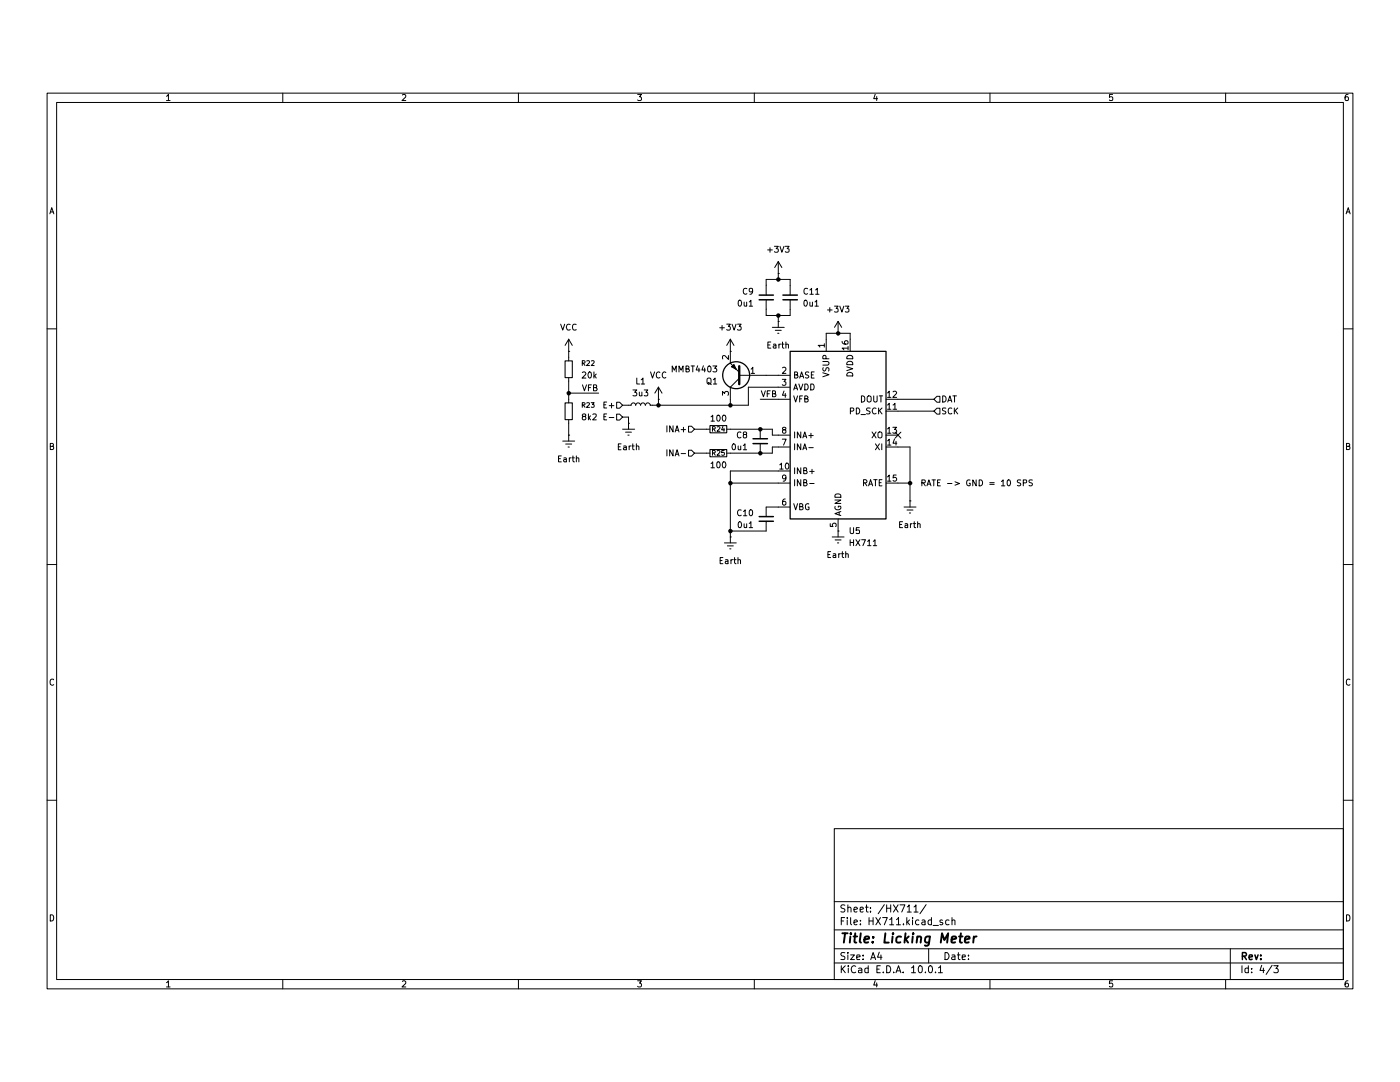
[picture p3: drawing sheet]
(kicad_sch
 (version 20260306)
 (generator "eeschema")
 (generator_version "10.0")
 (paper "A4")
 (title_block
  (title "Licking Meter"))
 (lib_symbols
  (symbol "Analog_ADC:HX711" (exclude_from_sim no) (in_bom yes) (on_board yes)
   (in_pos_files yes)
   (duplicate_pin_numbers_are_jumpers no)
   (property "Reference" "U" (at 5.08 21.59 0) (show_name no) (do_not_autoplace no) (effects (font (size 1.27 1.27))))
   (property "Value" "HX711" (at 7.62 19.05 0) (show_name no) (do_not_autoplace no) (effects (font (size 1.27 1.27))))
   (property "Footprint" "Package_SO:SOIC-16_3.9x9.9mm_P1.27mm" (at 3.81 1.27 0) (show_name no) (do_not_autoplace no) (hide yes) (effects (font (size 1.27 1.27))))
   (property "Datasheet" "https://web.archive.org/web/20220615044707/https://akizukidenshi.com/download/ds/avia/hx711.pdf" (at 3.81 -1.27 0) (show_name no) (do_not_autoplace no) (hide yes) (effects (font (size 1.27 1.27))))
   (property "Description" "24-bit Analog-to-Digital Converter (ADC) for Weight Scales, SOIC-16 (SOP-16)" (at 0 0 0) (show_name no) (do_not_autoplace no) (hide yes) (effects (font (size 1.27 1.27))))
   (symbol "HX711_0_1"
    (rectangle (start -10.16 17.78) (end 10.16 -17.78) (stroke (width 0.254) (type default)) (fill (type background))))
   (symbol "HX711_1_1"
    (pin power_in line (at -2.54 20.32 270) (length 2.54) (name "VSUP" (effects (font (size 1.27 1.27)))) (number "1" (effects (font (size 1.27 1.27)))))
    (pin passive line (at -12.7 12.7 0) (length 2.54) (name "BASE" (effects (font (size 1.27 1.27)))) (number "2" (effects (font (size 1.27 1.27)))))
    (pin power_in line (at -12.7 10.16 0) (length 2.54) (name "AVDD" (effects (font (size 1.27 1.27)))) (number "3" (effects (font (size 1.27 1.27)))))
    (pin input line (at -12.7 7.62 0) (length 2.54) (name "VFB" (effects (font (size 1.27 1.27)))) (number "4" (effects (font (size 1.27 1.27)))))
    (pin power_in line (at 0 -20.32 90) (length 2.54) (name "AGND" (effects (font (size 1.27 1.27)))) (number "5" (effects (font (size 1.27 1.27)))))
    (pin passive line (at -12.7 -15.24 0) (length 2.54) (name "VBG" (effects (font (size 1.27 1.27)))) (number "6" (effects (font (size 1.27 1.27)))))
    (pin input line (at -12.7 -2.54 0) (length 2.54) (name "INA-" (effects (font (size 1.27 1.27)))) (number "7" (effects (font (size 1.27 1.27)))))
    (pin input line (at -12.7 0 0) (length 2.54) (name "INA+" (effects (font (size 1.27 1.27)))) (number "8" (effects (font (size 1.27 1.27)))))
    (pin input line (at -12.7 -10.16 0) (length 2.54) (name "INB-" (effects (font (size 1.27 1.27)))) (number "9" (effects (font (size 1.27 1.27)))))
    (pin input line (at -12.7 -7.62 0) (length 2.54) (name "INB+" (effects (font (size 1.27 1.27)))) (number "10" (effects (font (size 1.27 1.27)))))
    (pin input line (at 12.7 5.08 180) (length 2.54) (name "PD_SCK" (effects (font (size 1.27 1.27)))) (number "11" (effects (font (size 1.27 1.27)))))
    (pin output line (at 12.7 7.62 180) (length 2.54) (name "DOUT" (effects (font (size 1.27 1.27)))) (number "12" (effects (font (size 1.27 1.27)))))
    (pin passive line (at 12.7 0 180) (length 2.54) (name "XO" (effects (font (size 1.27 1.27)))) (number "13" (effects (font (size 1.27 1.27)))))
    (pin passive line (at 12.7 -2.54 180) (length 2.54) (name "XI" (effects (font (size 1.27 1.27)))) (number "14" (effects (font (size 1.27 1.27)))))
    (pin input line (at 12.7 -10.16 180) (length 2.54) (name "RATE" (effects (font (size 1.27 1.27)))) (number "15" (effects (font (size 1.27 1.27)))))
    (pin power_in line (at 2.54 20.32 270) (length 2.54) (name "DVDD" (effects (font (size 1.27 1.27)))) (number "16" (effects (font (size 1.27 1.27))))))
   (embedded_fonts no))
  (symbol "Device:C_Small"
   (pin_numbers (hide yes))
   (pin_names
    (offset 0.254) (hide yes)) (exclude_from_sim no) (in_bom yes) (on_board yes)
   (in_pos_files yes)
   (duplicate_pin_numbers_are_jumpers no)
   (property "Reference" "C" (at 0.254 1.778 0) (show_name no) (do_not_autoplace no) (effects (font (size 1.27 1.27)) (justify left)))
   (property "Value" "C_Small" (at 0.254 -2.032 0) (show_name no) (do_not_autoplace no) (effects (font (size 1.27 1.27)) (justify left)))
   (property "Footprint" "" (at 0 0 0) (show_name no) (do_not_autoplace no) (hide yes) (effects (font (size 1.27 1.27))))
   (property "Datasheet" "" (at 0 0 0) (show_name no) (do_not_autoplace no) (hide yes) (effects (font (size 1.27 1.27))))
   (property "Description" "Unpolarized capacitor, small symbol" (at 0 0 0) (show_name no) (do_not_autoplace no) (hide yes) (effects (font (size 1.27 1.27))))
   (symbol "C_Small_0_1"
    (polyline (pts (xy -1.524 0.508) (xy 1.524 0.508)) (stroke (width 0.3048) (type default)) (fill (type none)))
    (polyline (pts (xy -1.524 -0.508) (xy 1.524 -0.508)) (stroke (width 0.3302) (type default)) (fill (type none))))
   (symbol "C_Small_1_1"
    (pin passive line (at 0 2.54 270) (length 2.032) (name "" (effects (font (size 1.27 1.27)))) (number "1" (effects (font (size 1.27 1.27)))))
    (pin passive line (at 0 -2.54 90) (length 2.032) (name "" (effects (font (size 1.27 1.27)))) (number "2" (effects (font (size 1.27 1.27))))))
   (embedded_fonts no))
  (symbol "Device:L_Small"
   (pin_numbers (hide yes))
   (pin_names
    (offset 0.254) (hide yes)) (exclude_from_sim no) (in_bom yes) (on_board yes)
   (in_pos_files yes)
   (duplicate_pin_numbers_are_jumpers no)
   (property "Reference" "L" (at 0.762 1.016 0) (show_name no) (do_not_autoplace no) (effects (font (size 1.27 1.27)) (justify left)))
   (property "Value" "L_Small" (at 0.762 -1.016 0) (show_name no) (do_not_autoplace no) (effects (font (size 1.27 1.27)) (justify left)))
   (property "Footprint" "" (at 0 0 0) (show_name no) (do_not_autoplace no) (hide yes) (effects (font (size 1.27 1.27))))
   (property "Datasheet" "" (at 0 0 0) (show_name no) (do_not_autoplace no) (hide yes) (effects (font (size 1.27 1.27))))
   (property "Description" "Inductor, small symbol" (at 0 0 0) (show_name no) (do_not_autoplace no) (hide yes) (effects (font (size 1.27 1.27))))
   (symbol "L_Small_0_1"
    (arc (start 0 2.032) (mid 0.5058 1.524) (end 0 1.016) (stroke (width 0) (type default)) (fill (type none)))
    (arc (start 0 1.016) (mid 0.5058 0.508) (end 0 0) (stroke (width 0) (type default)) (fill (type none)))
    (arc (start 0 0) (mid 0.5058 -0.508) (end 0 -1.016) (stroke (width 0) (type default)) (fill (type none)))
    (arc (start 0 -1.016) (mid 0.5058 -1.524) (end 0 -2.032) (stroke (width 0) (type default)) (fill (type none))))
   (symbol "L_Small_1_1"
    (pin passive line (at 0 2.54 270) (length 0.508) (name "" (effects (font (size 1.27 1.27)))) (number "1" (effects (font (size 1.27 1.27)))))
    (pin passive line (at 0 -2.54 90) (length 0.508) (name "" (effects (font (size 1.27 1.27)))) (number "2" (effects (font (size 1.27 1.27))))))
   (embedded_fonts no))
  (symbol "Device:R_Small"
   (pin_numbers (hide yes))
   (pin_names
    (offset 0.254) (hide yes)) (exclude_from_sim no) (in_bom yes) (on_board yes)
   (in_pos_files yes)
   (duplicate_pin_numbers_are_jumpers no)
   (property "Reference" "R" (at 0 0 90) (show_name no) (do_not_autoplace no) (effects (font (size 1.016 1.016))))
   (property "Value" "R_Small" (at 1.778 0 90) (show_name no) (do_not_autoplace no) (effects (font (size 1.27 1.27))))
   (property "Footprint" "" (at 0 0 0) (show_name no) (do_not_autoplace no) (hide yes) (effects (font (size 1.27 1.27))))
   (property "Datasheet" "" (at 0 0 0) (show_name no) (do_not_autoplace no) (hide yes) (effects (font (size 1.27 1.27))))
   (property "Description" "Resistor, small symbol" (at 0 0 0) (show_name no) (do_not_autoplace no) (hide yes) (effects (font (size 1.27 1.27))))
   (symbol "R_Small_0_1"
    (rectangle (start -0.762 1.778) (end 0.762 -1.778) (stroke (width 0.2032) (type default)) (fill (type none))))
   (symbol "R_Small_1_1"
    (pin passive line (at 0 2.54 270) (length 0.762) (name "" (effects (font (size 1.27 1.27)))) (number "1" (effects (font (size 1.27 1.27)))))
    (pin passive line (at 0 -2.54 90) (length 0.762) (name "" (effects (font (size 1.27 1.27)))) (number "2" (effects (font (size 1.27 1.27))))))
   (embedded_fonts no))
  (symbol "PCM_Transistor_BJT_AKL:MMBT4403"
   (pin_names (hide yes)) (exclude_from_sim no) (in_bom yes) (on_board yes)
   (in_pos_files yes)
   (duplicate_pin_numbers_are_jumpers no)
   (property "Reference" "Q" (at 5.08 1.27 0) (show_name no) (do_not_autoplace no) (effects (font (size 1.27 1.27)) (justify left)))
   (property "Value" "MMBT4403" (at 5.08 -1.27 0) (show_name no) (do_not_autoplace no) (effects (font (size 1.27 1.27)) (justify left)))
   (property "Footprint" "PCM_Package_TO_SOT_SMD_AKL:SOT-23" (at 5.08 2.54 0) (show_name no) (do_not_autoplace no) (hide yes) (effects (font (size 1.27 1.27))))
   (property "Datasheet" "https://www.tme.eu/Document/03523ec6e5ef627998b359bdc6458b66/2N4403.pdf" (at 0 0 0) (show_name no) (do_not_autoplace no) (hide yes) (effects (font (size 1.27 1.27))))
   (property "Description" "PNP SOT-23 transistor, 40V, 600mA, 350mW, Alternate KiCAD Library" (at 0 0 0) (show_name no) (do_not_autoplace no) (hide yes) (effects (font (size 1.27 1.27))))
   (symbol "MMBT4403_0_1"
    (polyline (pts (xy 0.635 0.635) (xy 2.54 2.54) (xy 2.54 2.54)) (stroke (width 0) (type default)) (fill (type none)))
    (polyline (pts (xy 0.635 -0.635) (xy 2.54 -2.54)) (stroke (width 0) (type default)) (fill (type none)))
    (polyline (pts (xy 0.635 -1.905) (xy 0.635 1.905) (xy 0.635 1.905)) (stroke (width 0.508) (type default)) (fill (type none)))
    (circle (center 1.27 0) (radius 2.8194) (stroke (width 0.254) (type default)) (fill (type background)))
    (polyline (pts (xy 2.286 1.778) (xy 1.778 2.286) (xy 1.27 1.27) (xy 2.286 1.778) (xy 2.286 1.778)) (stroke (width 0) (type default)) (fill (type outline))))
   (symbol "MMBT4403_1_1"
    (pin input line (at -5.08 0 0) (length 5.715) (name "B" (effects (font (size 1.27 1.27)))) (number "1" (effects (font (size 1.27 1.27)))))
    (pin passive line (at 2.54 5.08 270) (length 2.54) (name "E" (effects (font (size 1.27 1.27)))) (number "2" (effects (font (size 1.27 1.27)))))
    (pin passive line (at 2.54 -5.08 90) (length 2.54) (name "C" (effects (font (size 1.27 1.27)))) (number "3" (effects (font (size 1.27 1.27))))))
   (embedded_fonts no))
  (symbol "power:+3V3"
   (power global)
   (pin_numbers (hide yes))
   (pin_names
    (offset 0) (hide yes)) (exclude_from_sim no) (in_bom yes) (on_board yes)
   (in_pos_files yes)
   (duplicate_pin_numbers_are_jumpers no)
   (property "Reference" "#PWR" (at 0 -3.81 0) (show_name no) (do_not_autoplace no) (hide yes) (effects (font (size 1.27 1.27))))
   (property "Value" "+3V3" (at 0 3.556 0) (show_name no) (do_not_autoplace no) (effects (font (size 1.27 1.27))))
   (property "Footprint" "" (at 0 0 0) (show_name no) (do_not_autoplace no) (hide yes) (effects (font (size 1.27 1.27))))
   (property "Datasheet" "" (at 0 0 0) (show_name no) (do_not_autoplace no) (hide yes) (effects (font (size 1.27 1.27))))
   (property "Description" "Power symbol creates a global label with name \"+3V3\"" (at 0 0 0) (show_name no) (do_not_autoplace no) (hide yes) (effects (font (size 1.27 1.27))))
   (symbol "+3V3_0_1"
    (polyline (pts (xy -0.762 1.27) (xy 0 2.54)) (stroke (width 0) (type default)) (fill (type none)))
    (polyline (pts (xy 0 2.54) (xy 0.762 1.27)) (stroke (width 0) (type default)) (fill (type none)))
    (polyline (pts (xy 0 0) (xy 0 2.54)) (stroke (width 0) (type default)) (fill (type none))))
   (symbol "+3V3_1_1"
    (pin power_in line (at 0 0 90) (length 0) (name "" (effects (font (size 1.27 1.27)))) (number "1" (effects (font (size 1.27 1.27))))))
   (embedded_fonts no))
  (symbol "power:Earth"
   (power global)
   (pin_numbers (hide yes))
   (pin_names
    (offset 0) (hide yes)) (exclude_from_sim no) (in_bom yes) (on_board yes)
   (in_pos_files yes)
   (duplicate_pin_numbers_are_jumpers no)
   (property "Reference" "#PWR" (at 0 -6.35 0) (show_name no) (do_not_autoplace no) (hide yes) (effects (font (size 1.27 1.27))))
   (property "Value" "Earth" (at 0 -3.81 0) (show_name no) (do_not_autoplace no) (effects (font (size 1.27 1.27))))
   (property "Footprint" "" (at 0 0 0) (show_name no) (do_not_autoplace no) (hide yes) (effects (font (size 1.27 1.27))))
   (property "Datasheet" "" (at 0 0 0) (show_name no) (do_not_autoplace no) (hide yes) (effects (font (size 1.27 1.27))))
   (property "Description" "Power symbol creates a global label with name \"Earth\"" (at 0 0 0) (show_name no) (do_not_autoplace no) (hide yes) (effects (font (size 1.27 1.27))))
   (symbol "Earth_0_1"
    (polyline (pts (xy -0.635 -1.905) (xy 0.635 -1.905)) (stroke (width 0) (type default)) (fill (type none)))
    (polyline (pts (xy -0.127 -2.54) (xy 0.127 -2.54)) (stroke (width 0) (type default)) (fill (type none)))
    (polyline (pts (xy 0 -1.27) (xy 0 0)) (stroke (width 0) (type default)) (fill (type none)))
    (polyline (pts (xy 1.27 -1.27) (xy -1.27 -1.27)) (stroke (width 0) (type default)) (fill (type none))))
   (symbol "Earth_1_1"
    (pin power_in line (at 0 0 270) (length 0) (name "" (effects (font (size 1.27 1.27)))) (number "1" (effects (font (size 1.27 1.27))))))
   (embedded_fonts no)))
 (text "RATE -> GND = 10 SPS"
  (exclude_from_sim no)
  (at 207.264 92.964 0)
  (effects (font (size 1.27 1.27))))
 (junction
  (at 139.7 76.2)
  (diameter 0)
  (color 0 0 0 0))
 (junction
  (at 120.65 73.66)
  (diameter 0)
  (color 0 0 0 0))
 (junction
  (at 161.29 86.36)
  (diameter 0)
  (color 0 0 0 0))
 (junction
  (at 193.04 92.71)
  (diameter 0)
  (color 0 0 0 0))
 (junction
  (at 165.1 49.53)
  (diameter 0)
  (color 0 0 0 0))
 (junction
  (at 154.94 102.87)
  (diameter 0)
  (color 0 0 0 0))
 (junction
  (at 154.94 76.2)
  (diameter 0)
  (color 0 0 0 0))
 (junction
  (at 177.8 60.96)
  (diameter 0)
  (color 0 0 0 0))
 (junction
  (at 165.1 57.15)
  (diameter 0)
  (color 0 0 0 0))
 (junction
  (at 154.94 92.71)
  (diameter 0)
  (color 0 0 0 0))
 (junction
  (at 161.29 81.28)
  (diameter 0)
  (color 0 0 0 0))
 (no_connect
  (at 190.5 82.55))
 (wire
  (pts (xy 165.1 90.17) (xy 154.94 90.17))
  (stroke (width 0) (type default)))
 (wire
  (pts (xy 133.35 78.74) (xy 133.35 80.01))
  (stroke (width 0) (type default)))
 (wire
  (pts (xy 154.94 90.17) (xy 154.94 92.71))
  (stroke (width 0) (type default)))
 (wire
  (pts (xy 120.65 64.77) (xy 120.65 66.04))
  (stroke (width 0) (type default)))
 (wire
  (pts (xy 167.64 57.15) (xy 165.1 57.15))
  (stroke (width 0) (type default)))
 (wire
  (pts (xy 193.04 92.71) (xy 193.04 96.52))
  (stroke (width 0) (type default)))
 (wire
  (pts (xy 132.08 78.74) (xy 133.35 78.74))
  (stroke (width 0) (type default)))
 (wire
  (pts (xy 154.94 74.93) (xy 154.94 76.2))
  (stroke (width 0) (type default)))
 (wire
  (pts (xy 165.1 49.53) (xy 162.56 49.53))
  (stroke (width 0) (type default)))
 (wire
  (pts (xy 190.5 92.71) (xy 193.04 92.71))
  (stroke (width 0) (type default)))
 (wire
  (pts (xy 154.94 76.2) (xy 158.75 76.2))
  (stroke (width 0) (type default)))
 (wire
  (pts (xy 177.8 60.96) (xy 180.34 60.96))
  (stroke (width 0) (type default)))
 (wire
  (pts (xy 133.35 76.2) (xy 132.08 76.2))
  (stroke (width 0) (type default)))
 (wire
  (pts (xy 138.43 76.2) (xy 139.7 76.2))
  (stroke (width 0) (type default)))
 (wire
  (pts (xy 163.83 85.09) (xy 163.83 86.36))
  (stroke (width 0) (type default)))
 (wire
  (pts (xy 158.75 76.2) (xy 158.75 72.39))
  (stroke (width 0) (type default)))
 (wire
  (pts (xy 154.94 102.87) (xy 154.94 104.14))
  (stroke (width 0) (type default)))
 (wire
  (pts (xy 154.94 81.28) (xy 161.29 81.28))
  (stroke (width 0) (type default)))
 (wire
  (pts (xy 162.56 97.79) (xy 165.1 97.79))
  (stroke (width 0) (type default)))
 (wire
  (pts (xy 165.1 85.09) (xy 163.83 85.09))
  (stroke (width 0) (type default)))
 (wire
  (pts (xy 180.34 60.96) (xy 180.34 62.23))
  (stroke (width 0) (type default)))
 (wire
  (pts (xy 167.64 55.88) (xy 167.64 57.15))
  (stroke (width 0) (type default)))
 (wire
  (pts (xy 127 73.66) (xy 120.65 73.66))
  (stroke (width 0) (type default)))
 (wire
  (pts (xy 163.83 86.36) (xy 161.29 86.36))
  (stroke (width 0) (type default)))
 (wire
  (pts (xy 165.1 48.26) (xy 165.1 49.53))
  (stroke (width 0) (type default)))
 (wire
  (pts (xy 158.75 72.39) (xy 165.1 72.39))
  (stroke (width 0) (type default)))
 (wire
  (pts (xy 165.1 82.55) (xy 163.83 82.55))
  (stroke (width 0) (type default)))
 (wire
  (pts (xy 165.1 58.42) (xy 165.1 57.15))
  (stroke (width 0) (type default)))
 (wire
  (pts (xy 120.65 73.66) (xy 120.65 74.93))
  (stroke (width 0) (type default)))
 (wire
  (pts (xy 147.32 81.28) (xy 149.86 81.28))
  (stroke (width 0) (type default)))
 (wire
  (pts (xy 175.26 62.23) (xy 175.26 60.96))
  (stroke (width 0) (type default)))
 (wire
  (pts (xy 154.94 102.87) (xy 162.56 102.87))
  (stroke (width 0) (type default)))
 (wire
  (pts (xy 167.64 50.8) (xy 167.64 49.53))
  (stroke (width 0) (type default)))
 (wire
  (pts (xy 190.5 85.09) (xy 193.04 85.09))
  (stroke (width 0) (type default)))
 (wire
  (pts (xy 175.26 60.96) (xy 177.8 60.96))
  (stroke (width 0) (type default)))
 (wire
  (pts (xy 163.83 82.55) (xy 163.83 81.28))
  (stroke (width 0) (type default)))
 (wire
  (pts (xy 161.29 74.93) (xy 165.1 74.93))
  (stroke (width 0) (type default)))
 (wire
  (pts (xy 190.5 77.47) (xy 198.12 77.47))
  (stroke (width 0) (type default)))
 (wire
  (pts (xy 154.94 92.71) (xy 154.94 102.87))
  (stroke (width 0) (type default)))
 (wire
  (pts (xy 162.56 49.53) (xy 162.56 50.8))
  (stroke (width 0) (type default)))
 (wire
  (pts (xy 120.65 71.12) (xy 120.65 73.66))
  (stroke (width 0) (type default)))
 (wire
  (pts (xy 147.32 86.36) (xy 149.86 86.36))
  (stroke (width 0) (type default)))
 (wire
  (pts (xy 190.5 74.93) (xy 198.12 74.93))
  (stroke (width 0) (type default)))
 (wire
  (pts (xy 163.83 81.28) (xy 161.29 81.28))
  (stroke (width 0) (type default)))
 (wire
  (pts (xy 139.7 74.93) (xy 139.7 76.2))
  (stroke (width 0) (type default)))
 (wire
  (pts (xy 162.56 69.85) (xy 165.1 69.85))
  (stroke (width 0) (type default)))
 (wire
  (pts (xy 154.94 92.71) (xy 165.1 92.71))
  (stroke (width 0) (type default)))
 (wire
  (pts (xy 162.56 57.15) (xy 165.1 57.15))
  (stroke (width 0) (type default)))
 (wire
  (pts (xy 162.56 55.88) (xy 162.56 57.15))
  (stroke (width 0) (type default)))
 (wire
  (pts (xy 154.94 86.36) (xy 161.29 86.36))
  (stroke (width 0) (type default)))
 (wire
  (pts (xy 120.65 80.01) (xy 120.65 82.55))
  (stroke (width 0) (type default)))
 (wire
  (pts (xy 139.7 76.2) (xy 154.94 76.2))
  (stroke (width 0) (type default)))
 (wire
  (pts (xy 167.64 49.53) (xy 165.1 49.53))
  (stroke (width 0) (type default)))
 (wire
  (pts (xy 193.04 85.09) (xy 193.04 92.71))
  (stroke (width 0) (type default)))
 (label "VFB"
  (at 127 73.66 180)
  (effects (font (size 1.27 1.27)) (justify right bottom)))
 (label "VFB"
  (at 161.29 74.93 0)
  (effects (font (size 1.27 1.27)) (justify left bottom)))
 (hierarchical_label "E+"
  (shape input)
  (at 132.08 76.2 180)
  (effects (font (size 1.27 1.27)) (justify right)))
 (hierarchical_label "SCK"
  (shape input)
  (at 198.12 77.47 0)
  (effects (font (size 1.27 1.27)) (justify left)))
 (hierarchical_label "INA+"
  (shape input)
  (at 147.32 81.28 180)
  (effects (font (size 1.27 1.27)) (justify right)))
 (hierarchical_label "INA-"
  (shape input)
  (at 147.32 86.36 180)
  (effects (font (size 1.27 1.27)) (justify right)))
 (hierarchical_label "E-"
  (shape input)
  (at 132.08 78.74 180)
  (effects (font (size 1.27 1.27)) (justify right)))
 (hierarchical_label "DAT"
  (shape input)
  (at 198.12 74.93 0)
  (effects (font (size 1.27 1.27)) (justify left)))
 (symbol
  (lib_id "power:+3V3")
  (at 165.1 48.26 0)
  (unit 1)
  (body_style 1)
  (exclude_from_sim no)
  (in_bom yes)
  (on_board yes)
  (in_pos_files yes)
  (dnp no)
  (fields_autoplaced yes)
  (property "Reference" "#PWR044" (at 165.1 52.07 0) (hide yes) (show_name no) (do_not_autoplace no) (effects (font (size 1.27 1.27))))
  (property "Value" "+3V3" (at 165.1 43.18 0) (show_name no) (do_not_autoplace no) (effects (font (size 1.27 1.27))))
  (property "Footprint" "" (at 165.1 48.26 0) (hide yes) (show_name no) (do_not_autoplace no) (effects (font (size 1.27 1.27))))
  (property "Datasheet" "" (at 165.1 48.26 0) (hide yes) (show_name no) (do_not_autoplace no) (effects (font (size 1.27 1.27))))
  (property "Description" "Power symbol creates a global label with name \"+3V3\"" (at 165.1 48.26 0) (hide yes) (show_name no) (do_not_autoplace no) (effects (font (size 1.27 1.27))))
  (pin "1"))
 (symbol
  (lib_id "power:Earth")
  (at 193.04 96.52 0)
  (unit 1)
  (body_style 1)
  (exclude_from_sim no)
  (in_bom yes)
  (on_board yes)
  (in_pos_files yes)
  (dnp no)
  (fields_autoplaced yes)
  (property "Reference" "#PWR048" (at 193.04 102.87 0) (hide yes) (show_name no) (do_not_autoplace no) (effects (font (size 1.27 1.27))))
  (property "Value" "Earth" (at 193.04 101.6 0) (show_name no) (do_not_autoplace no) (effects (font (size 1.27 1.27))))
  (property "Footprint" "" (at 193.04 96.52 0) (hide yes) (show_name no) (do_not_autoplace no) (effects (font (size 1.27 1.27))))
  (property "Datasheet" "" (at 193.04 96.52 0) (hide yes) (show_name no) (do_not_autoplace no) (effects (font (size 1.27 1.27))))
  (property "Description" "Power symbol creates a global label with name \"Earth\"" (at 193.04 96.52 0) (hide yes) (show_name no) (do_not_autoplace no) (effects (font (size 1.27 1.27))))
  (pin "1"))
 (symbol
  (lib_id "Device:R_Small")
  (at 152.4 86.36 90)
  (mirror x)
  (unit 1)
  (body_style 1)
  (exclude_from_sim no)
  (in_bom yes)
  (on_board yes)
  (in_pos_files yes)
  (dnp no)
  (property "Reference" "R25" (at 152.4 86.36 90) (show_name no) (do_not_autoplace no) (effects (font (size 1.016 1.016))))
  (property "Value" "100" (at 152.4 88.9 90) (show_name no) (do_not_autoplace no) (effects (font (size 1.27 1.27))))
  (property "Footprint" "PCM_Resistor_SMD_AKL:R_0402_1005Metric" (at 152.4 86.36 0) (hide yes) (show_name no) (do_not_autoplace no) (effects (font (size 1.27 1.27))))
  (property "Datasheet" "" (at 152.4 86.36 0) (hide yes) (show_name no) (do_not_autoplace no) (effects (font (size 1.27 1.27))))
  (property "Description" "Resistor, small symbol" (at 152.4 86.36 0) (hide yes) (show_name no) (do_not_autoplace no) (effects (font (size 1.27 1.27))))
  (pin "1")
  (pin "2"))
 (symbol
  (lib_id "Device:C_Small")
  (at 167.64 53.34 0)
  (unit 1)
  (body_style 1)
  (exclude_from_sim no)
  (in_bom yes)
  (on_board yes)
  (in_pos_files yes)
  (dnp no)
  (property "Reference" "C11" (at 170.18 52.0762 0) (show_name no) (do_not_autoplace no) (effects (font (size 1.27 1.27)) (justify left)))
  (property "Value" "0u1" (at 170.18 54.6162 0) (show_name no) (do_not_autoplace no) (effects (font (size 1.27 1.27)) (justify left)))
  (property "Footprint" "Capacitor_SMD:C_0402_1005Metric" (at 167.64 53.34 0) (hide yes) (show_name no) (do_not_autoplace no) (effects (font (size 1.27 1.27))))
  (property "Datasheet" "" (at 167.64 53.34 0) (hide yes) (show_name no) (do_not_autoplace no) (effects (font (size 1.27 1.27))))
  (property "Description" "Unpolarized capacitor, small symbol" (at 167.64 53.34 0) (hide yes) (show_name no) (do_not_autoplace no) (effects (font (size 1.27 1.27))))
  (pin "2")
  (pin "1"))
 (symbol
  (lib_id "power:+3V3")
  (at 154.94 64.77 0)
  (unit 1)
  (body_style 1)
  (exclude_from_sim no)
  (in_bom yes)
  (on_board yes)
  (in_pos_files yes)
  (dnp no)
  (fields_autoplaced yes)
  (property "Reference" "#PWR042" (at 154.94 68.58 0) (hide yes) (show_name no) (do_not_autoplace no) (effects (font (size 1.27 1.27))))
  (property "Value" "+3V3" (at 154.94 59.69 0) (show_name no) (do_not_autoplace no) (effects (font (size 1.27 1.27))))
  (property "Footprint" "" (at 154.94 64.77 0) (hide yes) (show_name no) (do_not_autoplace no) (effects (font (size 1.27 1.27))))
  (property "Datasheet" "" (at 154.94 64.77 0) (hide yes) (show_name no) (do_not_autoplace no) (effects (font (size 1.27 1.27))))
  (property "Description" "Power symbol creates a global label with name \"+3V3\"" (at 154.94 64.77 0) (hide yes) (show_name no) (do_not_autoplace no) (effects (font (size 1.27 1.27))))
  (pin "1"))
 (symbol
  (lib_id "Device:C_Small")
  (at 162.56 100.33 0)
  (mirror y)
  (unit 1)
  (body_style 1)
  (exclude_from_sim no)
  (in_bom yes)
  (on_board yes)
  (in_pos_files yes)
  (dnp no)
  (property "Reference" "C10" (at 160.02 99.0662 0) (show_name no) (do_not_autoplace no) (effects (font (size 1.27 1.27)) (justify left)))
  (property "Value" "0u1" (at 160.02 101.6062 0) (show_name no) (do_not_autoplace no) (effects (font (size 1.27 1.27)) (justify left)))
  (property "Footprint" "Capacitor_SMD:C_0402_1005Metric" (at 162.56 100.33 0) (hide yes) (show_name no) (do_not_autoplace no) (effects (font (size 1.27 1.27))))
  (property "Datasheet" "" (at 162.56 100.33 0) (hide yes) (show_name no) (do_not_autoplace no) (effects (font (size 1.27 1.27))))
  (property "Description" "Unpolarized capacitor, small symbol" (at 162.56 100.33 0) (hide yes) (show_name no) (do_not_autoplace no) (effects (font (size 1.27 1.27))))
  (pin "2")
  (pin "1"))
 (symbol
  (lib_id "Device:R_Small")
  (at 120.65 68.58 0)
  (unit 1)
  (body_style 1)
  (exclude_from_sim no)
  (in_bom yes)
  (on_board yes)
  (in_pos_files yes)
  (dnp no)
  (fields_autoplaced yes)
  (property "Reference" "R22" (at 123.19 67.3099 0) (show_name no) (do_not_autoplace no) (effects (font (size 1.016 1.016)) (justify left)))
  (property "Value" "20k" (at 123.19 69.8499 0) (show_name no) (do_not_autoplace no) (effects (font (size 1.27 1.27)) (justify left)))
  (property "Footprint" "PCM_Resistor_SMD_AKL:R_0402_1005Metric" (at 120.65 68.58 0) (hide yes) (show_name no) (do_not_autoplace no) (effects (font (size 1.27 1.27))))
  (property "Datasheet" "" (at 120.65 68.58 0) (hide yes) (show_name no) (do_not_autoplace no) (effects (font (size 1.27 1.27))))
  (property "Description" "Resistor, small symbol" (at 120.65 68.58 0) (hide yes) (show_name no) (do_not_autoplace no) (effects (font (size 1.27 1.27))))
  (pin "2")
  (pin "1"))
 (symbol
  (lib_id "Device:C_Small")
  (at 162.56 53.34 0)
  (mirror y)
  (unit 1)
  (body_style 1)
  (exclude_from_sim no)
  (in_bom yes)
  (on_board yes)
  (in_pos_files yes)
  (dnp no)
  (property "Reference" "C9" (at 160.02 52.0762 0) (show_name no) (do_not_autoplace no) (effects (font (size 1.27 1.27)) (justify left)))
  (property "Value" "0u1" (at 160.02 54.6162 0) (show_name no) (do_not_autoplace no) (effects (font (size 1.27 1.27)) (justify left)))
  (property "Footprint" "Capacitor_SMD:C_0402_1005Metric" (at 162.56 53.34 0) (hide yes) (show_name no) (do_not_autoplace no) (effects (font (size 1.27 1.27))))
  (property "Datasheet" "" (at 162.56 53.34 0) (hide yes) (show_name no) (do_not_autoplace no) (effects (font (size 1.27 1.27))))
  (property "Description" "Unpolarized capacitor, small symbol" (at 162.56 53.34 0) (hide yes) (show_name no) (do_not_autoplace no) (effects (font (size 1.27 1.27))))
  (pin "2")
  (pin "1"))
 (symbol
  (lib_id "power:Earth")
  (at 154.94 104.14 0)
  (unit 1)
  (body_style 1)
  (exclude_from_sim no)
  (in_bom yes)
  (on_board yes)
  (in_pos_files yes)
  (dnp no)
  (fields_autoplaced yes)
  (property "Reference" "#PWR043" (at 154.94 110.49 0) (hide yes) (show_name no) (do_not_autoplace no) (effects (font (size 1.27 1.27))))
  (property "Value" "Earth" (at 154.94 109.22 0) (show_name no) (do_not_autoplace no) (effects (font (size 1.27 1.27))))
  (property "Footprint" "" (at 154.94 104.14 0) (hide yes) (show_name no) (do_not_autoplace no) (effects (font (size 1.27 1.27))))
  (property "Datasheet" "" (at 154.94 104.14 0) (hide yes) (show_name no) (do_not_autoplace no) (effects (font (size 1.27 1.27))))
  (property "Description" "Power symbol creates a global label with name \"Earth\"" (at 154.94 104.14 0) (hide yes) (show_name no) (do_not_autoplace no) (effects (font (size 1.27 1.27))))
  (pin "1"))
 (symbol
  (lib_id "PCM_Transistor_BJT_AKL:MMBT4403")
  (at 157.48 69.85 0)
  (mirror y)
  (unit 1)
  (body_style 1)
  (exclude_from_sim no)
  (in_bom yes)
  (on_board yes)
  (in_pos_files yes)
  (dnp no)
  (property "Reference" "Q1" (at 152.4 71.1201 0) (show_name no) (do_not_autoplace no) (effects (font (size 1.27 1.27)) (justify left)))
  (property "Value" "MMBT4403" (at 152.4 68.5801 0) (show_name no) (do_not_autoplace no) (effects (font (size 1.27 1.27)) (justify left)))
  (property "Footprint" "PCM_Package_TO_SOT_SMD_AKL:SOT-23" (at 152.4 67.31 0) (hide yes) (show_name no) (do_not_autoplace no) (effects (font (size 1.27 1.27))))
  (property "Datasheet" "https://www.tme.eu/Document/03523ec6e5ef627998b359bdc6458b66/2N4403.pdf" (at 157.48 69.85 0) (hide yes) (show_name no) (do_not_autoplace no) (effects (font (size 1.27 1.27))))
  (property "Description" "PNP SOT-23 transistor, 40V, 600mA, 350mW, Alternate KiCAD Library" (at 157.48 69.85 0) (hide yes) (show_name no) (do_not_autoplace no) (effects (font (size 1.27 1.27))))
  (pin "2")
  (pin "3")
  (pin "1"))
 (symbol
  (lib_id "power:Earth")
  (at 177.8 102.87 0)
  (unit 1)
  (body_style 1)
  (exclude_from_sim no)
  (in_bom yes)
  (on_board yes)
  (in_pos_files yes)
  (dnp no)
  (fields_autoplaced yes)
  (property "Reference" "#PWR047" (at 177.8 109.22 0) (hide yes) (show_name no) (do_not_autoplace no) (effects (font (size 1.27 1.27))))
  (property "Value" "Earth" (at 177.8 107.95 0) (show_name no) (do_not_autoplace no) (effects (font (size 1.27 1.27))))
  (property "Footprint" "" (at 177.8 102.87 0) (hide yes) (show_name no) (do_not_autoplace no) (effects (font (size 1.27 1.27))))
  (property "Datasheet" "" (at 177.8 102.87 0) (hide yes) (show_name no) (do_not_autoplace no) (effects (font (size 1.27 1.27))))
  (property "Description" "Power symbol creates a global label with name \"Earth\"" (at 177.8 102.87 0) (hide yes) (show_name no) (do_not_autoplace no) (effects (font (size 1.27 1.27))))
  (pin "1"))
 (symbol
  (lib_id "Device:L_Small")
  (at 135.89 76.2 90)
  (unit 1)
  (body_style 1)
  (exclude_from_sim no)
  (in_bom yes)
  (on_board yes)
  (in_pos_files yes)
  (dnp no)
  (fields_autoplaced yes)
  (property "Reference" "L1" (at 135.89 71.12 90) (show_name no) (do_not_autoplace no) (effects (font (size 1.27 1.27))))
  (property "Value" "3u3" (at 135.89 73.66 90) (show_name no) (do_not_autoplace no) (effects (font (size 1.27 1.27))))
  (property "Footprint" "Inductor_SMD:L_0402_1005Metric" (at 135.89 76.2 0) (hide yes) (show_name no) (do_not_autoplace no) (effects (font (size 1.27 1.27))))
  (property "Datasheet" "" (at 135.89 76.2 0) (hide yes) (show_name no) (do_not_autoplace no) (effects (font (size 1.27 1.27))))
  (property "Description" "Inductor, small symbol" (at 135.89 76.2 0) (hide yes) (show_name no) (do_not_autoplace no) (effects (font (size 1.27 1.27))))
  (pin "2")
  (pin "1"))
 (symbol
  (lib_id "Device:R_Small")
  (at 120.65 77.47 0)
  (unit 1)
  (body_style 1)
  (exclude_from_sim no)
  (in_bom yes)
  (on_board yes)
  (in_pos_files yes)
  (dnp no)
  (fields_autoplaced yes)
  (property "Reference" "R23" (at 123.19 76.1999 0) (show_name no) (do_not_autoplace no) (effects (font (size 1.016 1.016)) (justify left)))
  (property "Value" "8k2" (at 123.19 78.7399 0) (show_name no) (do_not_autoplace no) (effects (font (size 1.27 1.27)) (justify left)))
  (property "Footprint" "PCM_Resistor_SMD_AKL:R_0402_1005Metric" (at 120.65 77.47 0) (hide yes) (show_name no) (do_not_autoplace no) (effects (font (size 1.27 1.27))))
  (property "Datasheet" "" (at 120.65 77.47 0) (hide yes) (show_name no) (do_not_autoplace no) (effects (font (size 1.27 1.27))))
  (property "Description" "Resistor, small symbol" (at 120.65 77.47 0) (hide yes) (show_name no) (do_not_autoplace no) (effects (font (size 1.27 1.27))))
  (pin "2")
  (pin "1"))
 (symbol
  (lib_id "Device:C_Small")
  (at 161.29 83.82 0)
  (mirror y)
  (unit 1)
  (body_style 1)
  (exclude_from_sim no)
  (in_bom yes)
  (on_board yes)
  (in_pos_files yes)
  (dnp no)
  (property "Reference" "C8" (at 158.75 82.5562 0) (show_name no) (do_not_autoplace no) (effects (font (size 1.27 1.27)) (justify left)))
  (property "Value" "0u1" (at 158.75 85.0962 0) (show_name no) (do_not_autoplace no) (effects (font (size 1.27 1.27)) (justify left)))
  (property "Footprint" "Capacitor_SMD:C_0402_1005Metric" (at 161.29 83.82 0) (hide yes) (show_name no) (do_not_autoplace no) (effects (font (size 1.27 1.27))))
  (property "Datasheet" "" (at 161.29 83.82 0) (hide yes) (show_name no) (do_not_autoplace no) (effects (font (size 1.27 1.27))))
  (property "Description" "Unpolarized capacitor, small symbol" (at 161.29 83.82 0) (hide yes) (show_name no) (do_not_autoplace no) (effects (font (size 1.27 1.27))))
  (pin "2")
  (pin "1"))
 (symbol
  (lib_id "power:Earth")
  (at 133.35 80.01 0)
  (unit 1)
  (body_style 1)
  (exclude_from_sim no)
  (in_bom yes)
  (on_board yes)
  (in_pos_files yes)
  (dnp no)
  (fields_autoplaced yes)
  (property "Reference" "#PWR040" (at 133.35 86.36 0) (hide yes) (show_name no) (do_not_autoplace no) (effects (font (size 1.27 1.27))))
  (property "Value" "Earth" (at 133.35 85.09 0) (show_name no) (do_not_autoplace no) (effects (font (size 1.27 1.27))))
  (property "Footprint" "" (at 133.35 80.01 0) (hide yes) (show_name no) (do_not_autoplace no) (effects (font (size 1.27 1.27))))
  (property "Datasheet" "" (at 133.35 80.01 0) (hide yes) (show_name no) (do_not_autoplace no) (effects (font (size 1.27 1.27))))
  (property "Description" "Power symbol creates a global label with name \"Earth\"" (at 133.35 80.01 0) (hide yes) (show_name no) (do_not_autoplace no) (effects (font (size 1.27 1.27))))
  (pin "1"))
 (symbol
  (lib_id "power:+3V3")
  (at 177.8 60.96 0)
  (unit 1)
  (body_style 1)
  (exclude_from_sim no)
  (in_bom yes)
  (on_board yes)
  (in_pos_files yes)
  (dnp no)
  (fields_autoplaced yes)
  (property "Reference" "#PWR046" (at 177.8 64.77 0) (hide yes) (show_name no) (do_not_autoplace no) (effects (font (size 1.27 1.27))))
  (property "Value" "+3V3" (at 177.8 55.88 0) (show_name no) (do_not_autoplace no) (effects (font (size 1.27 1.27))))
  (property "Footprint" "" (at 177.8 60.96 0) (hide yes) (show_name no) (do_not_autoplace no) (effects (font (size 1.27 1.27))))
  (property "Datasheet" "" (at 177.8 60.96 0) (hide yes) (show_name no) (do_not_autoplace no) (effects (font (size 1.27 1.27))))
  (property "Description" "Power symbol creates a global label with name \"+3V3\"" (at 177.8 60.96 0) (hide yes) (show_name no) (do_not_autoplace no) (effects (font (size 1.27 1.27))))
  (pin "1"))
 (symbol
  (lib_id "power:Earth")
  (at 165.1 58.42 0)
  (unit 1)
  (body_style 1)
  (exclude_from_sim no)
  (in_bom yes)
  (on_board yes)
  (in_pos_files yes)
  (dnp no)
  (fields_autoplaced yes)
  (property "Reference" "#PWR045" (at 165.1 64.77 0) (hide yes) (show_name no) (do_not_autoplace no) (effects (font (size 1.27 1.27))))
  (property "Value" "Earth" (at 165.1 63.5 0) (show_name no) (do_not_autoplace no) (effects (font (size 1.27 1.27))))
  (property "Footprint" "" (at 165.1 58.42 0) (hide yes) (show_name no) (do_not_autoplace no) (effects (font (size 1.27 1.27))))
  (property "Datasheet" "" (at 165.1 58.42 0) (hide yes) (show_name no) (do_not_autoplace no) (effects (font (size 1.27 1.27))))
  (property "Description" "Power symbol creates a global label with name \"Earth\"" (at 165.1 58.42 0) (hide yes) (show_name no) (do_not_autoplace no) (effects (font (size 1.27 1.27))))
  (pin "1"))
 (symbol
  (lib_id "Device:R_Small")
  (at 152.4 81.28 90)
  (mirror x)
  (unit 1)
  (body_style 1)
  (exclude_from_sim no)
  (in_bom yes)
  (on_board yes)
  (in_pos_files yes)
  (dnp no)
  (property "Reference" "R24" (at 152.4 81.28 90) (show_name no) (do_not_autoplace no) (effects (font (size 1.016 1.016))))
  (property "Value" "100" (at 152.4 78.994 90) (show_name no) (do_not_autoplace no) (effects (font (size 1.27 1.27))))
  (property "Footprint" "PCM_Resistor_SMD_AKL:R_0402_1005Metric" (at 152.4 81.28 0) (hide yes) (show_name no) (do_not_autoplace no) (effects (font (size 1.27 1.27))))
  (property "Datasheet" "" (at 152.4 81.28 0) (hide yes) (show_name no) (do_not_autoplace no) (effects (font (size 1.27 1.27))))
  (property "Description" "Resistor, small symbol" (at 152.4 81.28 0) (hide yes) (show_name no) (do_not_autoplace no) (effects (font (size 1.27 1.27))))
  (pin "1")
  (pin "2"))
 (symbol
  (lib_id "power:Earth")
  (at 120.65 82.55 0)
  (unit 1)
  (body_style 1)
  (exclude_from_sim no)
  (in_bom yes)
  (on_board yes)
  (in_pos_files yes)
  (dnp no)
  (fields_autoplaced yes)
  (property "Reference" "#PWR039" (at 120.65 88.9 0) (hide yes) (show_name no) (do_not_autoplace no) (effects (font (size 1.27 1.27))))
  (property "Value" "Earth" (at 120.65 87.63 0) (show_name no) (do_not_autoplace no) (effects (font (size 1.27 1.27))))
  (property "Footprint" "" (at 120.65 82.55 0) (hide yes) (show_name no) (do_not_autoplace no) (effects (font (size 1.27 1.27))))
  (property "Datasheet" "" (at 120.65 82.55 0) (hide yes) (show_name no) (do_not_autoplace no) (effects (font (size 1.27 1.27))))
  (property "Description" "Power symbol creates a global label with name \"Earth\"" (at 120.65 82.55 0) (hide yes) (show_name no) (do_not_autoplace no) (effects (font (size 1.27 1.27))))
  (pin "1"))
 (symbol
  (lib_id "power:+3V3")
  (at 139.7 74.93 0)
  (unit 1)
  (body_style 1)
  (exclude_from_sim no)
  (in_bom yes)
  (on_board yes)
  (in_pos_files yes)
  (dnp no)
  (fields_autoplaced yes)
  (property "Reference" "#PWR041" (at 139.7 78.74 0) (hide yes) (show_name no) (do_not_autoplace no) (effects (font (size 1.27 1.27))))
  (property "Value" "VCC" (at 139.7 69.85 0) (show_name no) (do_not_autoplace no) (effects (font (size 1.27 1.27))))
  (property "Footprint" "" (at 139.7 74.93 0) (hide yes) (show_name no) (do_not_autoplace no) (effects (font (size 1.27 1.27))))
  (property "Datasheet" "" (at 139.7 74.93 0) (hide yes) (show_name no) (do_not_autoplace no) (effects (font (size 1.27 1.27))))
  (property "Description" "Power symbol creates a global label with name \"+3V3\"" (at 139.7 74.93 0) (hide yes) (show_name no) (do_not_autoplace no) (effects (font (size 1.27 1.27))))
  (pin "1"))
 (symbol
  (lib_id "Analog_ADC:HX711")
  (at 177.8 82.55 0)
  (unit 1)
  (body_style 1)
  (exclude_from_sim no)
  (in_bom yes)
  (on_board yes)
  (in_pos_files yes)
  (dnp no)
  (fields_autoplaced yes)
  (property "Reference" "U5" (at 179.9433 102.87 0) (show_name no) (do_not_autoplace no) (effects (font (size 1.27 1.27)) (justify left)))
  (property "Value" "HX711" (at 179.9433 105.41 0) (show_name no) (do_not_autoplace no) (effects (font (size 1.27 1.27)) (justify left)))
  (property "Footprint" "Package_SO:SOIC-16_3.9x9.9mm_P1.27mm" (at 181.61 81.28 0) (hide yes) (show_name no) (do_not_autoplace no) (effects (font (size 1.27 1.27))))
  (property "Datasheet" "https://web.archive.org/web/20220615044707/https://akizukidenshi.com/download/ds/avia/hx711.pdf" (at 181.61 83.82 0) (hide yes) (show_name no) (do_not_autoplace no) (effects (font (size 1.27 1.27))))
  (property "Description" "24-bit Analog-to-Digital Converter (ADC) for Weight Scales, SOIC-16 (SOP-16)" (at 177.8 82.55 0) (hide yes) (show_name no) (do_not_autoplace no) (effects (font (size 1.27 1.27))))
  (pin "3")
  (pin "11")
  (pin "14")
  (pin "4")
  (pin "8")
  (pin "7")
  (pin "10")
  (pin "13")
  (pin "9")
  (pin "16")
  (pin "2")
  (pin "6")
  (pin "1")
  (pin "5")
  (pin "12")
  (pin "15"))
 (symbol
  (lib_id "power:+3V3")
  (at 120.65 64.77 0)
  (unit 1)
  (body_style 1)
  (exclude_from_sim no)
  (in_bom yes)
  (on_board yes)
  (in_pos_files yes)
  (dnp no)
  (fields_autoplaced yes)
  (property "Reference" "#PWR038" (at 120.65 68.58 0) (hide yes) (show_name no) (do_not_autoplace no) (effects (font (size 1.27 1.27))))
  (property "Value" "VCC" (at 120.65 59.69 0) (show_name no) (do_not_autoplace no) (effects (font (size 1.27 1.27))))
  (property "Footprint" "" (at 120.65 64.77 0) (hide yes) (show_name no) (do_not_autoplace no) (effects (font (size 1.27 1.27))))
  (property "Datasheet" "" (at 120.65 64.77 0) (hide yes) (show_name no) (do_not_autoplace no) (effects (font (size 1.27 1.27))))
  (property "Description" "Power symbol creates a global label with name \"+3V3\"" (at 120.65 64.77 0) (hide yes) (show_name no) (do_not_autoplace no) (effects (font (size 1.27 1.27))))
  (pin "1")))
